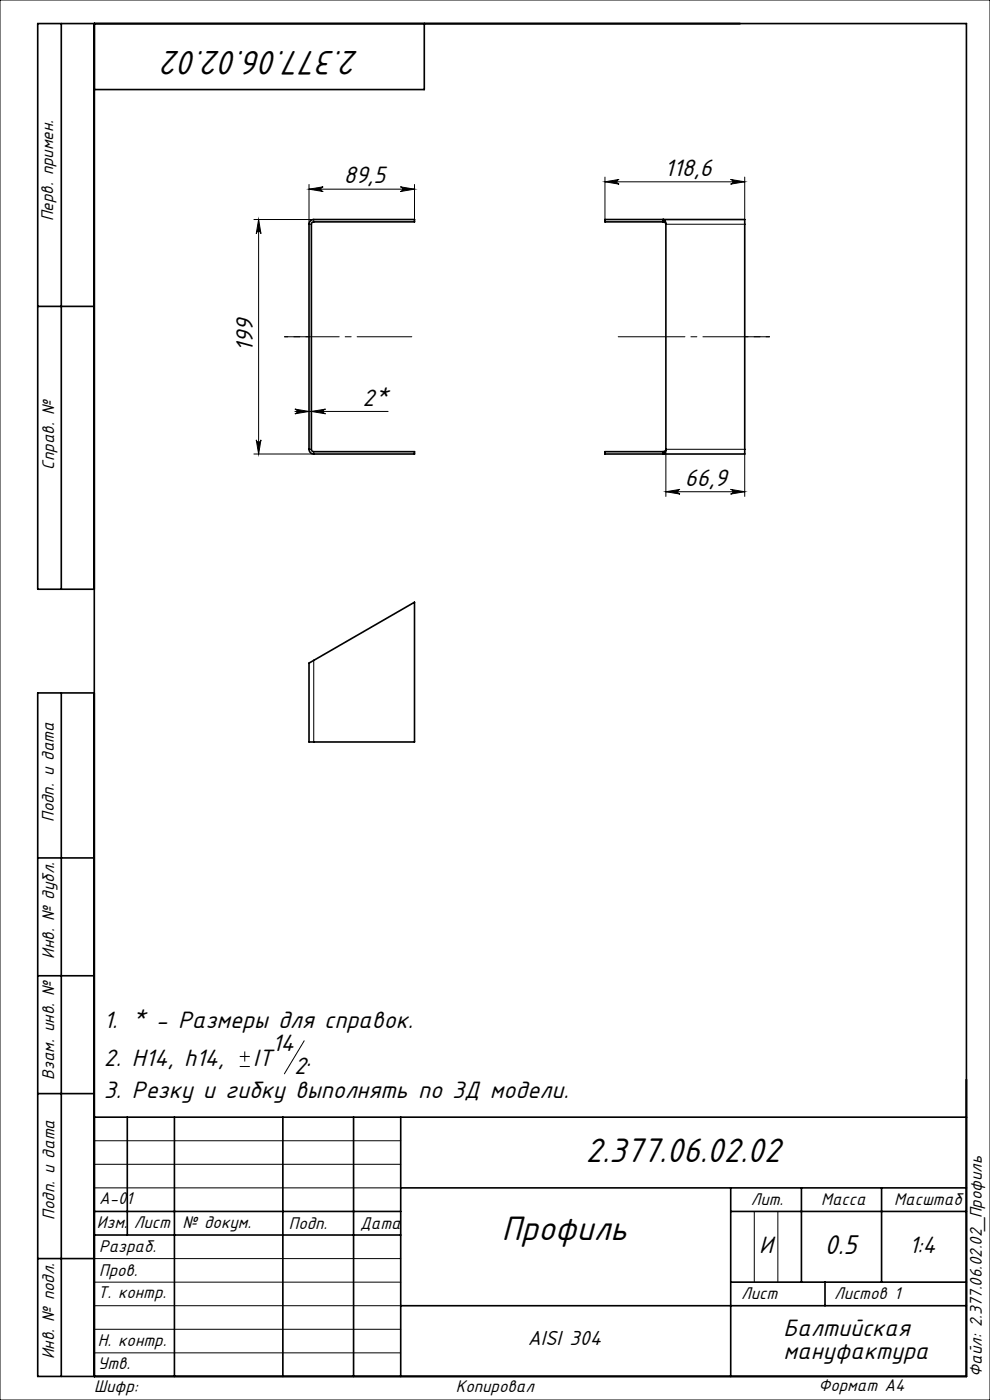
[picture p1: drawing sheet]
<svg xmlns="http://www.w3.org/2000/svg" width="210mm" height="297mm" viewBox="0 0 210 297" stroke-linecap="round" stroke-linejoin="round" font-family="sans-serif">
<g fill="none" stroke="#000" stroke-width=".21">
<path d="M0 0h210v297h-210zM65.6 39.1v8.5h.5M84.9 39.6l3 .5-3 .5a.5 .5 0 0 0 .5-.5 .5 .5 0 0 0-.5-.5zM87.9 39.1v7.5M128.3 38.6l3-.5a.5 .5 0 0 0-.4 .5 .5 .5 0 0 0 .4 .5zM128.3 37.6v9.5M128.3 38.6h29.7M155 38.1l3 .5-3 .5a.5 .5 0 0 0 .4-.5 .5 .5 0 0 0-.4-.5zM158 37.6v9M53.9 46.6h12.7v.5M54.9 46.6v49.7M54.9 46.6l.5 3a.5 .5 0 0 0-.5-.5 .5 .5 0 0 0-.5 .5z"/>
<path d="M65.6 40.1l3-.5a.5 .5 0 0 0-.5 .5 .5 .5 0 0 0 .5 .5zM65.6 40.1h22.3M141.2 47.6h16.8M54.4 93.3a.5 .5 0 0 0 .5 .5 .5 .5 0 0 0 .5-.5l-.5 3zM62.6 87.3h19.7M62.6 86.8l3 .5-3 .5a.5 .5 0 0 0 .4-.5 .5 .5 0 0 0-.4-.5zM65.6 95.3h.5M66.1 87.3l3-.5a.5 .5 0 0 0-.5 .5 .5 .5 0 0 0 .5 .5zM66.6 95.8v.5h-12.7M158 96.3v9M158 95.3h-16.8v10M141.2 104.3l3-.5a.5 .5 0 0 0-.4 .5 .5 .5 0 0 0 .4 .5z"/>
<path d="M141.2 104.3h16.8M155 103.8l3 .5-3 .5a.5 .5 0 0 0 .4-.5 .5 .5 0 0 0-.4-.5zM66.6 140.1v17.3M50.9 226.3h2.1M50.9 224.1h2.1M51.9 223.1v2.1M64.5 220.8l-4.2 7M20 242h65M20 247h65M20 252h65M160 257v15M165 257v15"/>
<path d="M20 277h65M20 272h65M20 267h65M20 287h65M20 282h65"/>
</g>
<path d="M65.6 71.4h-5.2M158 71.4h5.2" fill="none" stroke="#000" stroke-width=".21" stroke-dasharray="15.2 1.3 1.3 1.3" stroke-dashoffset="14.5"/>
<path d="M60.4 71.4h27" fill="none" stroke="#000" stroke-width=".21" stroke-dasharray="15.2 1.3 1.3 1.3" stroke-dashoffset="3.6"/>
<path d="M163.2 71.4h-32.1" fill="none" stroke="#000" stroke-width=".21" stroke-dasharray="15.2 1.3 1.3 1.3" stroke-dashoffset="1.1"/>
<g fill="none" stroke="#000" stroke-width=".35">
<path d="M13 5v120M20 5v287M90 5v14h-70M65.8 46.9l.7-.3h21.4v.5h-21.4l-.4 .3v48.1l.4 .3h21.4v.5h-21.4a1 1 0 0 1-.9-1v-47.7zM140.7 47.1v-.5a.88 .88 0 0 1 .5 1M140.7 47.1h-12.4v-.5h29.7v49.7h-29.7v-.5h12.4M140.7 47.1l.4 .1 .1 .4M141.2 47.6v47.7M8 65h12M141.2 95.3a.88 .88 0 0 1-.5 1v-.5M141.2 95.3l-.1 .4-.4 .1M20 125h-12v-120h197v287h-197v-145h12"/>
<path d="M13 147v145M65.6 140.7l22.3-12.9v29.6h-22.3zM8 182h12M8 207h12M8 232h12M20 237h185M27 237v25M37 237v55M60 237v55M75 237v55M85 237v55M20 257h65"/>
<path d="M85 252h120M155 252v40M155 257h50M170 252v20M187 252v20M8 267h12M20 262h65M85 277h120M155 272h50M175 272v5"/>
</g>
<g fill="#000">
<path d="M65.6 40.1l3-.5a.5 .5 0 0 0-.5 .5 .5 .5 0 0 0 .5 .5zM84.9 39.6l3 .5-3 .5a.5 .5 0 0 0 .5-.5 .5 .5 0 0 0-.5-.5z"/>
<path d="M128.3 38.6l3-.5a.5 .5 0 0 0-.4 .5 .5 .5 0 0 0 .4 .5zM155 38.1l3 .5-3 .5a.5 .5 0 0 0 .4-.5 .5 .5 0 0 0-.4-.5z"/>
<path d="M54.9 46.6l.5 3a.5 .5 0 0 0-.5-.5 .5 .5 0 0 0-.5 .5zM54.4 93.3a.5 .5 0 0 0 .5 .5 .5 .5 0 0 0 .5-.5l-.5 3z"/>
<path d="M62.6 86.8l3 .5-3 .5a.5 .5 0 0 0 .4-.5 .5 .5 0 0 0-.4-.5zM66.1 87.3l3-.5a.5 .5 0 0 0-.5 .5 .5 .5 0 0 0 .5 .5z"/>
<path d="M141.2 104.3l3-.5a.5 .5 0 0 0-.4 .5 .5 .5 0 0 0 .4 .5zM155 103.8l3 .5-3 .5a.5 .5 0 0 0 .4-.5 .5 .5 0 0 0-.4-.5z"/>
</g>
<g font-size="8">
<text x="76.2" y="10.7" transform="rotate(-180 76.2 10.7)">2.377.06.02.02</text>
<text x="124.2" y="246.6">2.377.06.02.02</text>
<text x="106.5" y="263.1">Профиль</text>
</g>
<text font-size="6.4" x="174.9" y="266">0.5</text>
<g font-size="5.6">
<text x="72.9" y="38.9">89,5</text>
<text x="141" y="37.3">118,6</text>
<text x="53.6" y="74.7" transform="rotate(-90 53.6 74.7)">199</text>
<text x="76.9" y="86">2*</text>
<text x="145.3" y="103.1">66,9</text>
<text x="22" y="218.1">1. * - Размеры для справок.</text>
<text x="22" y="226.2">2. Н14, h14,</text>
<text x="53.7" y="226.2">IT</text>
<text x="57.7" y="223">14</text>
<text x="62.4" y="227.9">2</text>
<text x="65" y="226.2">.</text>
<text x="22" y="232.8">3. Резку и гибку выполнять по 3Д модели.</text>
<text x="161.1" y="265.7">И</text>
<text x="192.9" y="265.8">1:4</text>
<text x="166.2" y="283.4">Балтийская</text>
<text x="166.2" y="288.3">мануфактура</text>
</g>
<text font-size="4.8" x="111.9" y="285.4">AISI 304</text>
<g font-size="4">
<text x="11.3" y="46.9" transform="rotate(-90 11.3 46.9)">Перв. примен.</text>
<text x="11.5" y="99.6" transform="rotate(-90 11.5 99.6)">Справ. №</text>
<text x="11.4" y="174.4" transform="rotate(-90 11.4 174.4)">Подп. и дата</text>
<text x="11.5" y="203.4" transform="rotate(-90 11.5 203.4)">Инв. № дубл.</text>
<text x="11.5" y="229" transform="rotate(-90 11.5 229)">Взам. инв. №</text>
<text x="21" y="255.5">А-01</text>
<text x="159.2" y="255.6">Лит.</text>
<text x="174.2" y="255.6">Масса</text>
<text x="189.7" y="255.6">Масштаб</text>
<text x="11.5" y="258.8" transform="rotate(-90 11.5 258.8)">Подп. и дата</text>
<text x="20.6" y="260.5">Изм.</text>
<text x="28.4" y="260.5">Лист</text>
<text x="38.7" y="260.5">№ докум.</text>
<text x="61.3" y="260.6">Подп.</text>
<text x="76.4" y="260.6">Дата</text>
<text x="21" y="265.6">Разраб.</text>
<text x="20.7" y="275.4">Т. контр.</text>
<text x="21" y="270.8">Пров.</text>
<text x="157.2" y="275.6">Лист</text>
<text x="176.9" y="275.6">Листов 1</text>
<text x="20.7" y="285.6">Н. контр.</text>
<text x="11.5" y="288.4" transform="rotate(-90 11.5 288.4)">Инв. № подл.</text>
<text x="20.7" y="290.4">Утв.</text>
<text x="208.3" y="292.1" transform="rotate(-90 208.3 292.1)">Файл: 2.377.06.02.02_Профиль</text>
<text x="20" y="295.3">Шифр:</text>
<text x="96.7" y="295.3">Копировал</text>
<text x="173.6" y="295.1">Формат A4</text>
</g>
</svg>
